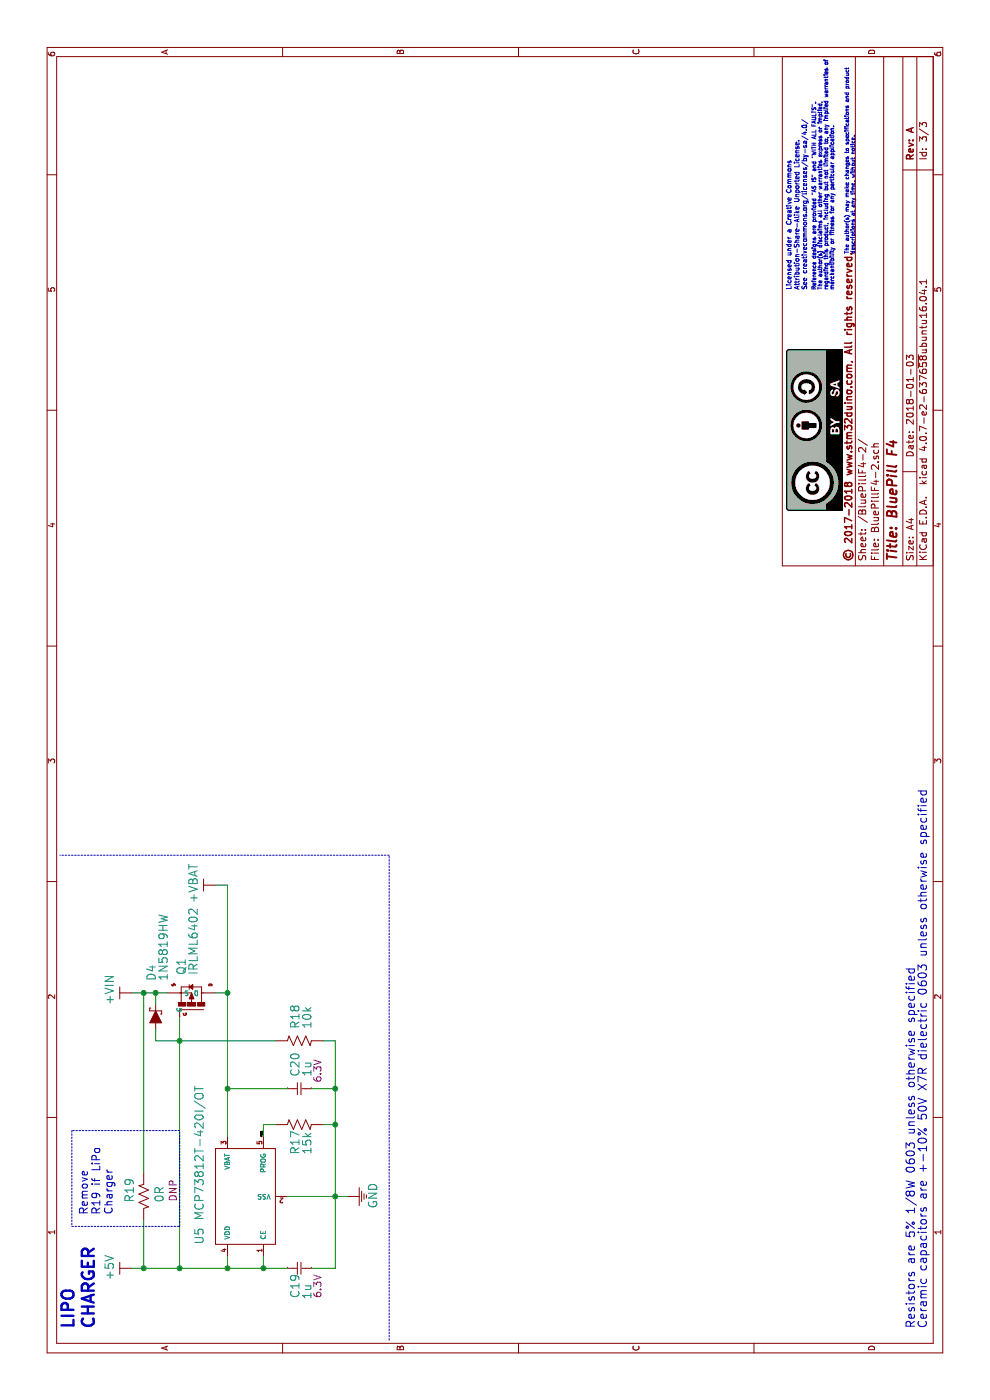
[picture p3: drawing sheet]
EESchema Schematic File Version 2
LIBS:BluePillF4
LIBS:power
LIBS:BluePillF4-cache
EELAYER 25 0
EELAYER END
$Descr A4 11693 8268
encoding utf-8
Sheet 3 3
Title "BluePill F4"
Date "2018-01-03"
Rev "A"
Comp "© 2017-2018 www.stm32duino.com, All rights reserved."
Comment1 ""
Comment2 ""
Comment3 ""
Comment4 ""
$EndDescr
Text Notes 9275 6750 0    39   ~ 0
Licensed under a Creative Commons\nAttribution-Share-Alike Unported License.\nSee creativecommons.org/licenses/by-sa/4.0/
Text Notes 9275 6825 0    32   ~ 0
Reference designs are provided "AS IS" and "WITH ALL FAULTS".
Text Notes 9275 6875 0    32   ~ 0
The author(s) disclaims all other warranties express or implied, 
Text Notes 9275 6925 0    32   ~ 0
regarding this product, including but not limited to, any implied warranties of
Text Notes 9275 6975 0    32   ~ 0
merchantibility or fitness for any particular application.
Text Notes 9575 7100 0    32   ~ 0
The author(s) may make changes to specifications and product 
Text Notes 9575 7150 0    32   ~ 0
descriptions at any time, without notice.
$Comp
L RES_0603 R?
U 1 1
P 1700 1200
AR Path="/5A4D4310/5A4D9DD1" Ref="R?"  Part="1" 
AR Path="/5A4D7C11/5A4D9DD1" Ref="R19"  Part="1" 
F 0 "R19" H 1650 1050 70  0000 L BNN
F 1 "0R" H 1650 1300 70  0000 L BNN
F 2 "BluePillF4 Lib:R0603" H 1690 990 65  0001 L TNN
F 3 "" H 1700 1200 60  0001 C CNN
F 4 "5%" H 1700 1200 60  0001 C CNN "TOL"
F 5 "R0603_510R_5%_125mW" H 1700 1200 60  0001 C CNN "PARTNO"
F 6 "0603" H 1700 1200 60  0001 C CNN "SIZE"
F 7 "125mW" H 1700 1200 60  0001 C CNN "RATE"
F 8 "DNP" H 1750 1450 60  0000 C CNN "DNP"
	1    1700 1200
	1    0    0    1   
$EndComp
$Comp
L 1N5819HW D?
U 1 1
P 3200 1300
AR Path="/5A4D4310/5A4DA4E6" Ref="D?"  Part="1" 
AR Path="/5A4D7C11/5A4DA4E6" Ref="D4"  Part="1" 
F 0 "D4" H 3500 1300 70  0000 L BNN
F 1 "1N5819HW" H 3500 1200 70  0000 L BNN
F 2 "BluePillF4 Lib:SOD-123" H 3230 1450 20  0001 C CNN
F 3 "https://www.diodes.com/assets/Datasheets/ds30217.pdf" H 3200 1300 60  0001 C CNN
F 4 "40V" H 3200 1300 60  0001 C CNN "VOLT"
F 5 "1N5819HW" H 3200 1300 60  0001 C CNN "PARTNO"
F 6 "1A" H 3200 1300 60  0001 C CNN "RATE"
F 7 "F" H 3200 1300 60  0001 C CNN "DNP"
	1    3200 1300
	1    0    0    -1  
$EndComp
$Comp
L RES_0603 R?
U 1 1
P 3000 2500
AR Path="/5A4D4310/5A4DB01E" Ref="R?"  Part="1" 
AR Path="/5A4D7C11/5A4DB01E" Ref="R18"  Part="1" 
F 0 "R18" V 3000 2600 70  0000 L BNN
F 1 "10k" V 3100 2600 70  0000 L BNN
F 2 "BluePillF4 Lib:R0603" H 2990 2290 65  0001 L TNN
F 3 "" H 3000 2500 60  0001 C CNN
F 4 "5%" H 3000 2500 60  0001 C CNN "TOL"
F 5 "R0603_10k_5%_125mW" H 3000 2500 60  0001 C CNN "PARTNO"
F 6 "0603" H 3000 2500 60  0001 C CNN "SIZE"
F 7 "125mW" H 3000 2500 60  0001 C CNN "RATE"
F 8 "F" H 3000 2500 60  0001 C CNN "DNP"
	1    3000 2500
	0    1    1    0   
$EndComp
$Comp
L RES_0603 R?
U 1 1
P 2300 2500
AR Path="/5A4D4310/5A4DB032" Ref="R?"  Part="1" 
AR Path="/5A4D7C11/5A4DB032" Ref="R17"  Part="1" 
F 0 "R17" V 2300 2250 70  0000 L BNN
F 1 "15k" V 2400 2250 70  0000 L BNN
F 2 "BluePillF4 Lib:R0603" H 2290 2290 65  0001 L TNN
F 3 "" H 2300 2500 60  0001 C CNN
F 4 "5%" H 2300 2500 60  0001 C CNN "TOL"
F 5 "R0603_15k_5%_125mW" H 2300 2500 60  0001 C CNN "PARTNO"
F 6 "0603" H 2300 2500 60  0001 C CNN "SIZE"
F 7 "125mW" H 2300 2500 60  0001 C CNN "RATE"
F 8 "F" H 2300 2500 60  0001 C CNN "DNP"
	1    2300 2500
	0    1    1    0   
$EndComp
$Comp
L CAP_0603 C?
U 1 1
P 1100 2500
AR Path="/5A4D4310/5A4DC5F8" Ref="C?"  Part="1" 
AR Path="/5A4D7C11/5A4DC5F8" Ref="C19"  Part="1" 
F 0 "C19" V 1100 2250 70  0000 L BNN
F 1 "1u" V 1200 2240 70  0000 L BNN
F 2 "BluePillF4 Lib:C0603" H 1090 2290 65  0001 L TNN
F 3 "" H 1100 2500 60  0001 C CNN
F 4 "±10%" H 1100 2500 60  0001 C CNN "TOL"
F 5 "6.3V" V 1250 2350 60  0000 C CNN "VOLT"
F 6 "C0603_1u_X7R_10%_CER_6V3" H 1100 2500 60  0001 C CNN "PARTNO"
F 7 "CER" H 1100 2500 60  0001 C CNN "TYPE"
F 8 "X7R" H 1100 2500 60  0001 C CNN "TC"
F 9 "0603" H 1100 2500 60  0001 C CNN "SIZE"
F 10 "F" H 1100 2500 60  0001 C CNN "DNP"
	1    1100 2500
	0    1    1    0   
$EndComp
$Comp
L CAP_0603 C?
U 1 1
P 2600 2500
AR Path="/5A4D4310/5A4DC654" Ref="C?"  Part="1" 
AR Path="/5A4D7C11/5A4DC654" Ref="C20"  Part="1" 
F 0 "C20" V 2600 2600 70  0000 L BNN
F 1 "1u" V 2700 2600 70  0000 L BNN
F 2 "BluePillF4 Lib:C0603" H 2590 2290 65  0001 L TNN
F 3 "" H 2600 2500 60  0001 C CNN
F 4 "±10%" H 2600 2500 60  0001 C CNN "TOL"
F 5 "6.3V" V 2750 2650 60  0000 C CNN "VOLT"
F 6 "C0603_1u_X7R_10%_CER_6V3" H 2600 2500 60  0001 C CNN "PARTNO"
F 7 "CER" H 2600 2500 60  0001 C CNN "TYPE"
F 8 "X7R" H 2600 2500 60  0001 C CNN "TC"
F 9 "0603" H 2600 2500 60  0001 C CNN "SIZE"
F 10 "F" H 2600 2500 60  0001 C CNN "DNP"
	1    2600 2500
	0    1    1    0   
$EndComp
$Comp
L MCP73812T-420I/OT U5
U 1 1
P 1700 2100
F 0 "U5" H 1300 2500 70  0000 L BNN
F 1 "MCP73812T-420I/OT" H 1500 2500 70  0000 L BNN
F 2 "BluePillF4 Lib:SOT23-5" H 1730 2250 20  0001 C CNN
F 3 "http://ww1.microchip.com/downloads/en/DeviceDoc/22036b.pdf" H 1700 2100 65  0001 C CNN
F 4 "F" H 1700 2100 60  0001 C CNN "DNP"
	1    1700 2100
	1    0    0    -1  
$EndComp
$Comp
L +VIN #SUPPLY052
U 1 1
P 3400 1100
F 0 "#SUPPLY052" H 3400 1100 45  0001 L BNN
F 1 "+VIN" H 3300 1250 70  0000 L BNN
F 2 "" H 3400 1100 65  0001 C CNN
F 3 "" H 3400 1100 65  0001 C CNN
	1    3400 1100
	1    0    0    -1  
$EndComp
$Comp
L +5V #SUPPLY053
U 1 1
P 1100 1100
F 0 "#SUPPLY053" H 1100 1100 45  0001 L BNN
F 1 "+5V" H 1000 1250 70  0000 L BNN
F 2 "" H 1100 1100 60  0001 C CNN
F 3 "" H 1100 1100 60  0001 C CNN
	1    1100 1100
	1    0    0    -1  
$EndComp
$Comp
L GND #SUPPLY054
U 1 1
P 1700 2900
F 0 "#SUPPLY054" H 1700 2900 45  0001 L BNN
F 1 "GND" H 1600 2650 70  0000 L BNN
F 2 "" H 1700 2900 60  0001 C CNN
F 3 "" H 1700 2900 60  0001 C CNN
	1    1700 2900
	1    0    0    -1  
$EndComp
$Comp
L IRLML6402 Q1
U 1 1
P 3400 1600
F 0 "Q1" H 3550 1650 70  0000 L BNN
F 1 "IRLML6402" H 3550 1550 70  0000 L BNN
F 2 "BluePillF4 Lib:SOT323" H 3430 1750 20  0001 C CNN
F 3 "https://www.infineon.com/dgdl/irlml6402.pdf?fileId=5546d462533600a401535668c9822638" H 3400 1600 32  0001 C CNN
F 4 "F" H 3400 1600 60  0001 C CNN "DNP"
	1    3400 1600
	1    0    0    -1  
$EndComp
Text Notes 600  800  0    100  ~ 20
LIPO\nCHARGER
Wire Wire Line
	2200 2200 2300 2200
Wire Wire Line
	2300 2200 2300 2300
Wire Wire Line
	2200 1900 4300 1900
Wire Wire Line
	1100 2800 3000 2800
Wire Wire Line
	2300 2700 2300 2800
Connection ~ 2300 2800
Wire Wire Line
	1700 2400 1700 2900
Connection ~ 1700 2800
Wire Wire Line
	1100 2800 1100 2600
Wire Wire Line
	1100 1100 1100 2400
Wire Wire Line
	1100 2200 1200 2200
Wire Wire Line
	2600 1900 2600 2400
Wire Wire Line
	2600 2800 2600 2600
Wire Wire Line
	3000 2800 3000 2700
Connection ~ 2600 2800
Wire Wire Line
	1200 1900 1100 1900
Connection ~ 1100 2200
Wire Wire Line
	1100 1500 3200 1500
Wire Wire Line
	3000 1300 3000 2300
Connection ~ 1100 1900
Wire Wire Line
	1500 1200 1100 1200
Connection ~ 1100 1500
Connection ~ 1100 1200
Connection ~ 3000 1500
Wire Wire Line
	3400 1900 3400 1800
Connection ~ 2600 1900
Connection ~ 3400 1900
Wire Wire Line
	3100 1300 3000 1300
Wire Wire Line
	3400 1300 3300 1300
Wire Wire Line
	3400 1100 3400 1400
Connection ~ 3400 1300
Connection ~ 3400 1200
Wire Wire Line
	1900 1200 3400 1200
Text Label 2200 2200 0    10   ~ 2
PROG
Text Notes 600  7650 0    70   ~ 0
Resistors are 5% 1/8W 0603 unless otherwise specified
Text Notes 600  7750 0    70   ~ 0
Ceramic capacitors are +-10% 50V X7R dielectric 0603 unless otherwise specified
$Comp
L +VBAT #SUPPLY055
U 1 1
P 4300 1800
F 0 "#SUPPLY055" H 4300 1800 45  0001 L BNN
F 1 "+VBAT" H 4150 1950 70  0000 L BNN
F 2 "" H 4300 1800 65  0001 C CNN
F 3 "" H 4300 1800 65  0001 C CNN
	1    4300 1800
	1    0    0    -1  
$EndComp
Wire Wire Line
	4300 1900 4300 1800
Wire Notes Line
	500  3250 4550 3250
Wire Notes Line
	4550 3250 4550 500 
Text Notes 1550 950  0    65   ~ 0
Remove\nR19 if LiPo\nCharger
Wire Notes Line
	1450 600  1450 1500
Wire Notes Line
	1450 1500 2250 1500
Wire Notes Line
	2250 1500 2250 600 
Wire Notes Line
	2250 600  1450 600 
$EndSCHEMATC
